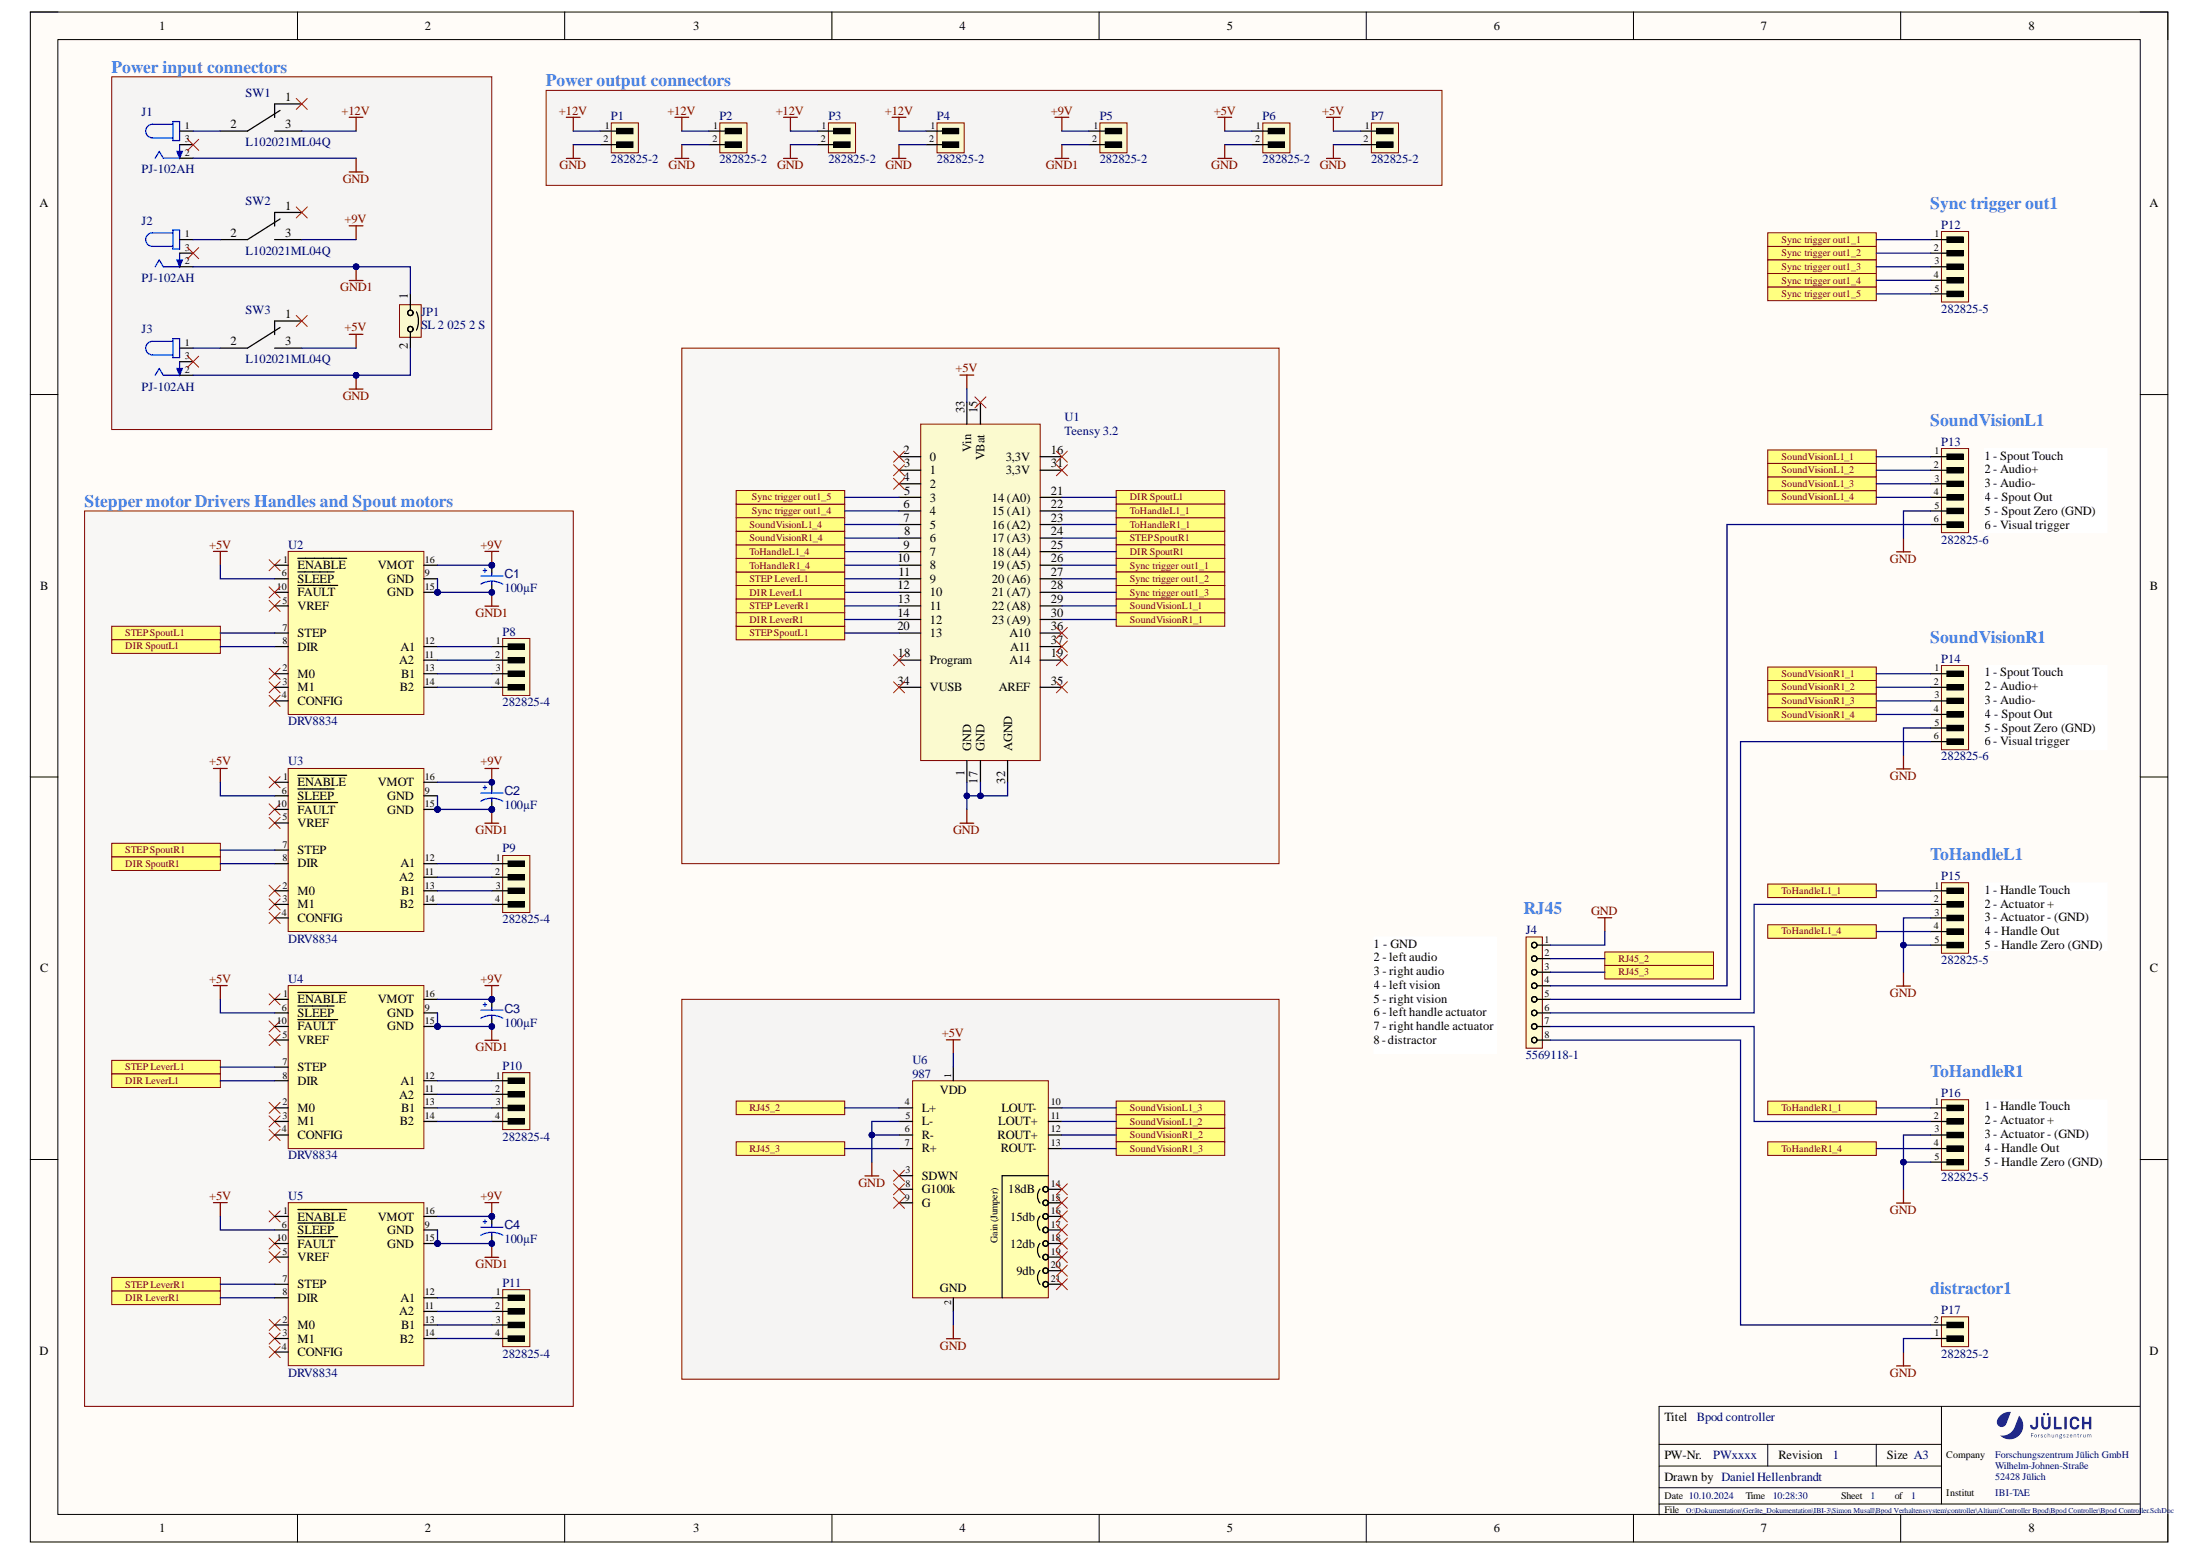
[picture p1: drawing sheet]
# Altium schematic sheet Bpod Controller.SchDoc: Bpod controller
size A3; CompanyName: Forschungszentrum Jülich GmbH; DrawnBy: Daniel Hellenbrandt; Organization: IBI-TAE; Address1: Wilhelm-Johnen-Straße; Address2: 52428 Jülich; DocumentNumber: PWxxxx; Revision: 1; SheetNumber: 1; SheetTotal: 1

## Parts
C1  value 100µF  [AVX-TAJ-C-2_M]  (hidden comment: TAJC107K016RNJ)
C2  value 100µF  [AVX-TAJ-C-2_M]  (hidden comment: TAJC107K016RNJ)
C3  value 100µF  [AVX-TAJ-C-2_M]  (hidden comment: TAJC107K016RNJ)
C4  value 100µF  [AVX-TAJ-C-2_M]  (hidden comment: TAJC107K016RNJ)
J1  PJ-102AH  [CUI_PJ-102AH]
J2  PJ-102AH  [CUI_PJ-102AH]
J3  PJ-102AH  [CUI_PJ-102AH]
J4  5569118-1  [5569118-1-Footprint-1]
JP1  Jumper (Fischer SL 2 025 2 S)  [SL 2_025_ 72_S-Footprint-1]
P1  282825-2  [282825-4-Footprint-1]
P2  282825-2  [282825-4-Footprint-1]
P3  282825-2  [282825-4-Footprint-1]
P4  282825-2  [282825-4-Footprint-1]
P5  282825-2  [282825-4-Footprint-1]
P6  282825-2  [282825-4-Footprint-1]
P7  282825-2  [282825-4-Footprint-1]
P8  282825-4  [282825-4-Footprint-1]
P9  282825-4  [282825-4-Footprint-1]
P10  282825-4  [282825-4-Footprint-1]
P11  282825-4  [282825-4-Footprint-1]
P12  282825-5  [282825-4-Footprint-1]
P13  282825-6  [282825-4-Footprint-1]
P14  282825-6  [282825-4-Footprint-1]
P15  282825-5  [282825-4-Footprint-1]
P16  282825-5  [282825-4-Footprint-1]
P17  282825-2  [282825-4-Footprint-1]
SW1  L102021ML04Q  [L102021ML04Q-Footprint-1]
SW2  L102021ML04Q  [L102021ML04Q-Footprint-1]
SW3  L102021ML04Q  [L102021ML04Q-Footprint-1]
U1  Teensy 3.2  [New footprint 1]
U2  DRV8834  [DRV8825 STEPPER MOTOR DRIVER CARRIER-Footprint-1]
U3  DRV8834  [DRV8825 STEPPER MOTOR DRIVER CARRIER-Footprint-1]
U4  DRV8834  [DRV8825 STEPPER MOTOR DRIVER CARRIER-Footprint-1]
U5  DRV8834  [DRV8825 STEPPER MOTOR DRIVER CARRIER-Footprint-1]
U6  987  [987-Footprint-1]

## Blocks framed on the sheet
Power input connectors: J1-J3 JP1 SW1-SW3
Power output connectors: P1-P7
Stepper motor Drivers Handles and Spout motors: C1-C4 P8-P11 U2-U5

## Ports
DIR LeverL1 (see Bpod Controller[1C]), DIR LeverL1 (see Bpod Controller[3B]), DIR LeverR1 (see Bpod Controller[1D]), DIR LeverR1 (see Bpod Controller[3B]), DIR SpoutL1 (see Bpod Controller[1B]), DIR SpoutL1 (see Bpod Controller[5B]), DIR SpoutR1 (see Bpod Controller[1C]), DIR SpoutR1 (see Bpod Controller[5B]), RJ45_2 (see Bpod Controller[3C]), RJ45_2 (see Bpod Controller[6C]), RJ45_3 (see Bpod Controller[3C]), RJ45_3 (see Bpod Controller[6C]), SoundVisionL1_1 (see Bpod Controller[5B]), SoundVisionL1_1 (see Bpod Controller[7B]), SoundVisionL1_2 (see Bpod Controller[5C]), SoundVisionL1_2 (see Bpod Controller[7B]), SoundVisionL1_3 (see Bpod Controller[5C]), SoundVisionL1_3 (see Bpod Controller[7B]), SoundVisionL1_4 (see Bpod Controller[3B]), SoundVisionL1_4 (see Bpod Controller[7B]), SoundVisionR1_1 (see Bpod Controller[5B]), SoundVisionR1_1 (see Bpod Controller[7B]), SoundVisionR1_2 (see Bpod Controller[5C]), SoundVisionR1_2 (see Bpod Controller[7B]), SoundVisionR1_3 (see Bpod Controller[5C]), SoundVisionR1_3 (see Bpod Controller[7B]), SoundVisionR1_4 (see Bpod Controller[3B]), SoundVisionR1_4 (see Bpod Controller[7B]), STEP LeverL1 (see Bpod Controller[1C]), STEP LeverL1 (see Bpod Controller[3B]), STEP LeverR1 (see Bpod Controller[1D]), STEP LeverR1 (see Bpod Controller[3B]), STEP SpoutL1 (see Bpod Controller[1B]), STEP SpoutL1 (see Bpod Controller[3B]), STEP SpoutR1 (see Bpod Controller[1C]), STEP SpoutR1 (see Bpod Controller[5B]), Sync trigger out1_1 (see Bpod Controller[5B]), Sync trigger out1_1 (see Bpod Controller[7A]), Sync trigger out1_2 (see Bpod Controller[5B]), Sync trigger out1_2 (see Bpod Controller[7A]), Sync trigger out1_3 (see Bpod Controller[5B]), Sync trigger out1_3 (see Bpod Controller[7A]), Sync trigger out1_4 (see Bpod Controller[3B]), Sync trigger out1_4 (see Bpod Controller[7A]), Sync trigger out1_5 (see Bpod Controller[3B]), Sync trigger out1_5 (see Bpod Controller[7A]), ToHandleL1_1 (see Bpod Controller[5B]), ToHandleL1_1 (see Bpod Controller[7C]), ToHandleL1_4 (see Bpod Controller[3B]), ToHandleL1_4 (see Bpod Controller[7C]), ToHandleR1_1 (see Bpod Controller[5B]), ToHandleR1_1 (see Bpod Controller[7C]), ToHandleR1_4 (see Bpod Controller[3B]), ToHandleR1_4 (see Bpod Controller[7C])

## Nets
+5V: P6.1 P7.1 SW3.3 U1.33(Vin) U2.6(~{SLEEP}) U3.6(~{SLEEP}) U4.6(~{SLEEP}) U5.6(~{SLEEP}) U6.1(VDD)
+9V: C1.1 C2.1 C3.1 C4.1 P5.1 SW2.3 U2.16(VMOT) U3.16(VMOT) U4.16(VMOT) U5.16(VMOT)
+12V: P1.1 P2.1 P3.1 P4.1 SW1.3
GND: J1.2 J3.2 J4.1 JP1.2 P1.2 P2.2 P3.2 P4.2 P6.2 P7.2 P13.5 P14.5 P15.3 P15.5 P16.3 P16.5 P17.1 U1.1(GND) U1.17(GND) U1.32(AGND) U6.2(GND) U6.5(L-) U6.6(R-)
GND1: C1.2 C2.2 C3.2 C4.2 J2.2 JP1.1 P5.2 U2.9(GND) U2.15(GND) U3.9(GND) U3.15(GND) U4.9(GND) U4.15(GND) U5.9(GND) U5.15(GND)
DIR LeverL1: U1.12(10) U4.8(DIR) ; port DIR LeverL1
DIR LeverR1: U1.14(12) U5.8(DIR) ; port DIR LeverR1
DIR SpoutL1: U1.21(14_(A0)) U2.8(DIR) ; port DIR SpoutL1
DIR SpoutR1: U1.25(18_(A4)) U3.8(DIR) ; port DIR SpoutR1
RJ45_2: J4.2 U6.4(L+) ; port RJ45_2
RJ45_3: J4.3 U6.7(R+) ; port RJ45_3
SoundVisionL1_1: P13.1 U1.29(22_(A8)) ; port SoundVisionL1_1
SoundVisionL1_2: P13.2 U6.11(LOUT+) ; port SoundVisionL1_2
SoundVisionL1_3: P13.3 U6.10(LOUT-) ; port SoundVisionL1_3
SoundVisionL1_4: P13.4 U1.7(5) ; port SoundVisionL1_4
SoundVisionR1_1: P14.1 U1.30(23_(A9)) ; port SoundVisionR1_1
SoundVisionR1_2: P14.2 U6.12(ROUT+) ; port SoundVisionR1_2
SoundVisionR1_3: P14.3 U6.13(ROUT-) ; port SoundVisionR1_3
SoundVisionR1_4: P14.4 U1.8(6) ; port SoundVisionR1_4
STEP LeverL1: U1.11(9) U4.7(STEP) ; port STEP LeverL1
STEP LeverR1: U1.13(11) U5.7(STEP) ; port STEP LeverR1
STEP SpoutL1: U1.20(13) U2.7(STEP) ; port STEP SpoutL1
STEP SpoutR1: U1.24(17_(A3)) U3.7(STEP) ; port STEP SpoutR1
Sync trigger out1_1: P12.1 U1.26(19_(A5)) ; port Sync trigger out1_1
Sync trigger out1_2: P12.2 U1.27(20_(A6)) ; port Sync trigger out1_2
Sync trigger out1_3: P12.3 U1.28(21_(A7)) ; port Sync trigger out1_3
Sync trigger out1_4: P12.4 U1.6(4) ; port Sync trigger out1_4
Sync trigger out1_5: P12.5 U1.5(3) ; port Sync trigger out1_5
ToHandleL1_1: P15.1 U1.22(15_(A1)) ; port ToHandleL1_1
ToHandleL1_4: P15.4 U1.9(7) ; port ToHandleL1_4
ToHandleR1_1: P16.1 U1.23(16_(A2)) ; port ToHandleR1_1
ToHandleR1_4: P16.4 U1.10(8) ; port ToHandleR1_4
NetJ1_1: J1.1 SW1.2
NetJ2_1: J2.1 SW2.2
NetJ3_1: J3.1 SW3.2
NetJ4_4: J4.4 P13.6
NetJ4_5: J4.5 P14.6
NetJ4_6: J4.6 P15.2
NetJ4_7: J4.7 P16.2
NetJ4_8: J4.8 P17.2
NetP8_1: P8.1 U2.12(A1)
NetP8_2: P8.2 U2.11(A2)
NetP8_3: P8.3 U2.13(B1)
NetP8_4: P8.4 U2.14(B2)
NetP9_1: P9.1 U3.12(A1)
NetP9_2: P9.2 U3.11(A2)
NetP9_3: P9.3 U3.13(B1)
NetP9_4: P9.4 U3.14(B2)
NetP10_1: P10.1 U4.12(A1)
NetP10_2: P10.2 U4.11(A2)
NetP10_3: P10.3 U4.13(B1)
NetP10_4: P10.4 U4.14(B2)
NetP11_1: P11.1 U5.12(A1)
NetP11_2: P11.2 U5.11(A2)
NetP11_3: P11.3 U5.13(B1)
NetP11_4: P11.4 U5.14(B2)

Not connected (* = marked no-connect by the designer): J1 3*; J2 3*; J3 3*; SW1 1*; SW2 1*; SW3 1*; U1 2(0)* 3(1)* 4(2)* 15(VBat)* 16(3,3V)* 18(Program)* 19(A14)* 31(3,3V)* 34(VUSB)* 35(AREF)* 36(A10)* 37(A11)*; U2 1(~{ENABLE})* 2(M0)* 3(M1)* 4(CONFIG)* 5(VREF)* 10(~{FAULT})*; U3 1(~{ENABLE})* 2(M0)* 3(M1)* 4(CONFIG)* 5(VREF)* 10(~{FAULT})*; U4 1(~{ENABLE})* 2(M0)* 3(M1)* 4(CONFIG)* 5(VREF)* 10(~{FAULT})*; U5 1(~{ENABLE})* 2(M0)* 3(M1)* 4(CONFIG)* 5(VREF)* 10(~{FAULT})*; U6 3(SDWN)* 8(G100k)* 9(G)* 14(18dB)* 15* 16(15db)* 17* 18(12db)* 19* 20(9db)* 21* 22(X) 23(Y)

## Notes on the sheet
- (near P12) Sync trigger out1
- (near P13) SoundVisionL1
- (near P13) 1 - Spout Touch
  2 - Audio+
  3 - Audio-
  4 - Spout Out
  5 - Spout Zero (GND)
  6 - Visual trigger
- (near P14) SoundVisionR1
- (near P14) 1 - Spout Touch
  2 - Audio+
  3 - Audio-
  4 - Spout Out
  5 - Spout Zero (GND)
  6 - Visual trigger
- (near P15) ToHandleL1
- (near J4) RJ45
- (near P15) 1 - Handle Touch
  2 - Actuator +
  3 - Actuator - (GND)
  4 - Handle Out
  5 - Handle Zero (GND)
- (near J4) 1 - GND
  2 - left audio
  3 - right audio
  4 - left vision
  5 - right vision
  6 - left handle actuator
  7 - right handle actuator
  8 - distractor
- (near P16) ToHandleR1
- (near P16) 1 - Handle Touch
  2 - Actuator +
  3 - Actuator - (GND)
  4 - Handle Out
  5 - Handle Zero (GND)
- (near P17) distractor1
